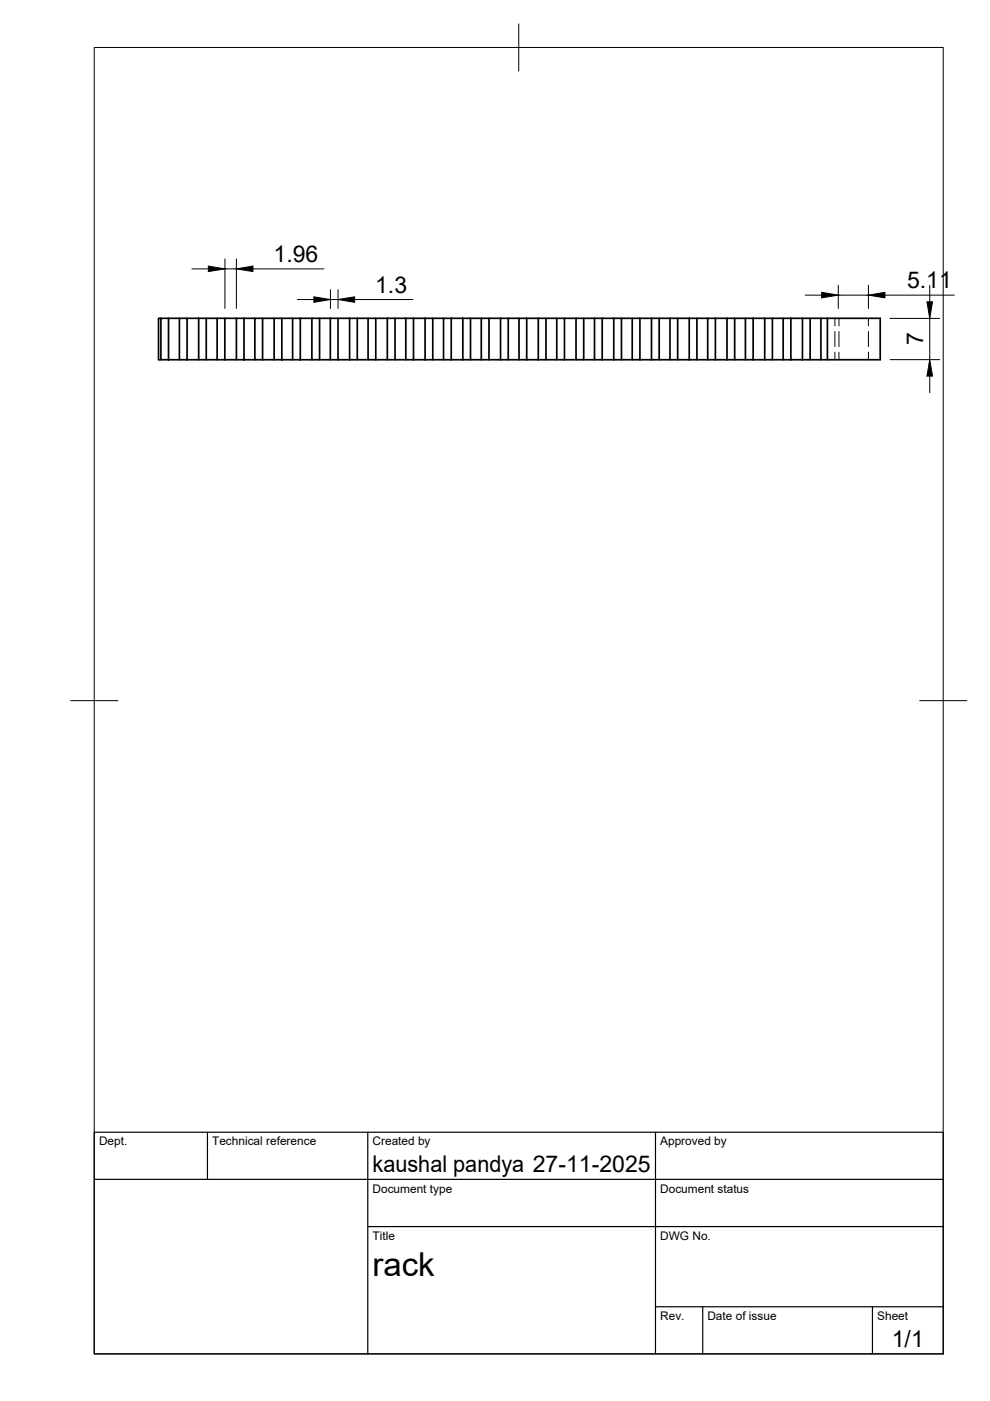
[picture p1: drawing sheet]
<svg xmlns="http://www.w3.org/2000/svg" width="210mm" height="297mm" viewBox="0 0 210 297" stroke-linecap="round" stroke-linejoin="round" font-family="sans-serif">
<!-- layer: Visible -->
<g fill="none" stroke="#000" stroke-width=".36">
<path d="M34.1 67.5h1.6v8.8h-1.6zM34.1 67.5h-.5v8.8h.5M35.7 67.5h2.3M35.7 76.3h2.3M38 67.5h1.7v8.8h-1.7zM39.7 67.5h2.4M42.1 67.5v8.8h-2.4M42.1 67.5h1.6v8.8h-1.6M43.7 67.5h2.3M43.7 76.3h2.3M47.7 76.3h2.4M47.7 67.5h-1.7v8.8h1.7"/>
<path d="M50.1 67.5h1.6v8.8h-1.6zM50.1 67.5h-2.4v8.8M51.7 67.5h2.3M51.7 76.3h2.3M55.7 76.3h2.4M55.7 67.5h-1.7v8.8h1.7M58.1 67.5h1.7v8.8h-1.7zM58.1 67.5h-2.4v8.8M59.8 67.5h2.2M59.8 76.3h2.2M62 67.5h1.7v8.8h-1.7zM63.7 67.5h2.4"/>
<path d="M66.1 67.5v8.8h-2.4M66.1 67.5h3.9M66.1 76.3h5.6M67.8 67.5v8.8M70 67.5h4.1M70 67.5v8.8M71.7 76.3h2.4M71.7 67.5v8.8M74.1 67.5h8M74.1 76.3h5.6M74.1 67.5v8.8M75.8 67.5v8.8"/>
<path d="M78 67.5v8.8M79.7 76.3h8M79.7 67.5v8.8M82.1 67.5h3.9M82.1 67.5v8.8M83.8 67.5v8.8M86 67.5h1.7M86 67.5v8.8M87.7 67.5h2.4M87.7 76.3h2.4M87.7 67.5v8.8M90.1 67.5h5.6"/>
<path d="M90.1 76.3h5.6M90.1 67.5v8.8M91.8 67.5v8.8M94 67.5v8.8M95.7 67.5h2.4M95.7 76.3h2.4M95.7 67.5v8.8M98.1 67.5h8M98.1 76.3h8M98.1 67.5v8.8M99.8 67.5v8.8M102 67.5v8.8"/>
<path d="M103.7 67.5v8.8M106.1 67.5h5.6M106.1 76.3h5.6M106.1 67.5v8.8M107.8 67.5v8.8M110 67.5v8.8M111.7 67.5h2.4M111.7 76.3h2.4M111.7 67.5v8.8M114.1 67.5h8M114.1 76.3h5.6M114.1 67.5v8.8"/>
<path d="M115.8 67.5v8.8M118 67.5v8.8M119.7 76.3h8M119.7 67.5v8.8M122.1 67.5h3.9M122.1 67.5v8.8M123.8 67.5v8.8M126 67.5h1.7M126 67.5v8.8M127.7 67.5h2.4M127.7 76.3h2.4M127.7 67.5v8.8"/>
<path d="M130.1 67.5h5.6M130.1 76.3h5.6M130.1 67.5v8.8M131.8 67.5v8.8M134 67.5v8.8M135.7 67.5h2.4M135.7 76.3h2.4M135.7 67.5v8.8M138.1 67.5h3.9M138.1 76.3h8M138.1 67.5v8.8M139.8 67.5v8.8"/>
<path d="M142 67.5h4.1M142 67.5v8.8M143.7 67.5v8.8M146.1 67.5h5.6M146.1 76.3h5.6M146.1 67.5v8.8M147.8 67.5v8.8M150.1 67.5v8.8M151.7 67.5h2.4M151.7 76.3h2.4M151.7 67.5v8.8M154.1 67.5h5.6"/>
<path d="M154.1 76.3h5.6M154.1 67.5v8.8M155.8 67.5v8.8M158.1 67.5v8.8M159.7 67.5h2.4M159.7 76.3h2.4M159.7 67.5v8.8M162.1 67.5h5.6M162.1 76.3h5.6M162.1 67.5v8.8M163.8 67.5v8.8M166.1 67.5v8.8"/>
<path d="M167.7 67.5h2.4M167.7 76.3h2.4M167.7 67.5v8.8M170.1 67.5h5.3M170.1 76.3h5.3M170.1 67.5v8.8M171.8 67.5v8.8M174.1 67.5v8.8M175.4 67.5h11.2v8.8h-11.2z"/>
</g>
<!-- layer: Hidden -->
<path d="M177 70.3v3.2M177 67.5v1.6M177 74.7v1.6M177.9 70.3v3.2M177.9 67.5v1.6M177.9 74.7v1.6M184.1 70.3v3.2M184.1 67.5v1.6M184.1 74.7v1.6" fill="none" stroke="#000" stroke-width=".21"/>
<!-- layer: BORDER -->
<path d="M20 10.1h180v276.9h-180zM110 5.1v10M15 148.6h10M195 148.6h10" fill="none" stroke="#000" stroke-width=".21"/>
<!-- layer: TITLEBLOCK -->
<path d="M20 240.1h180v46.9h-180zM20 250h180M44 240.1v9.9M78 240.1v46.9M139 240.1v46.9M78 260.1h122M139 277.1h61M149 277.1v9.9M185 277.1v9.9" fill="none" stroke="#000" stroke-width=".25"/>
<!-- layer: FD_Dimensions -->
<g fill="none" stroke="#000" stroke-width=".21">
<path d="M40.7 57h3.5M47.7 54.9v10.5M47.7 57h2.4M50.1 54.9v10.5M53.6 57h15.1M63.1 63.5h3.4M70.1 61.4v4M70.1 63.5h1.6M71.7 61.4v4M75.2 63.5h12.3M170.7 62.6h3.5M177.7 60.5v4.9"/>
<path d="M177.7 62.6h6.4M184.1 60.5v4.9M187.6 62.6h14.7M188.7 67.5h10.5M188.7 76.2h10.5M197.1 60.5v3.5M197.1 67.5v8.7M197.1 79.7v3.6"/>
</g>
<path d="M44.2 56.4l3.5 .6-3.5 .6zM50.1 57l3.5-.6v1.2zM66.5 62.9l3.6 .6-3.6 .6zM71.7 63.5l3.5-.6v1.2zM174.2 62l3.5 .6-3.5 .5zM184.1 62.6l3.5-.6v1.1zM196.5 64h1.2l-.6 3.5zM197.1 76.2l.6 3.5h-1.2z" fill="#000" stroke="#000" stroke-width=".21"/>
<text font-size="7" x="79" y="270.6">rack</text>
<g font-size="4.9">
<text x="58" y="55.5">1.96</text>
<text x="79.5" y="62">1.3</text>
<text x="192.3" y="61.1">5.11</text>
<text x="195.7" y="73.2" transform="rotate(-90 195.7 73.2)">7</text>
<text x="79" y="248.5">kaushal pandya 27-11-2025</text>
<text x="189.1" y="285.7">1/1</text>
</g>
<g font-size="2.5">
<text x="21" y="242.9">Dept.</text>
<text x="45" y="242.9">Technical reference</text>
<text x="79" y="242.9">Created by</text>
<text x="140" y="242.9">Approved by</text>
<text x="79" y="252.8">Document type</text>
<text x="140" y="252.8">Document status</text>
<text x="79" y="262.9">Title</text>
<text x="140" y="262.9">DWG No.</text>
<text x="140" y="279.9">Rev.</text>
<text x="150" y="279.9">Date of issue</text>
<text x="186" y="279.9">Sheet</text>
</g>
</svg>
